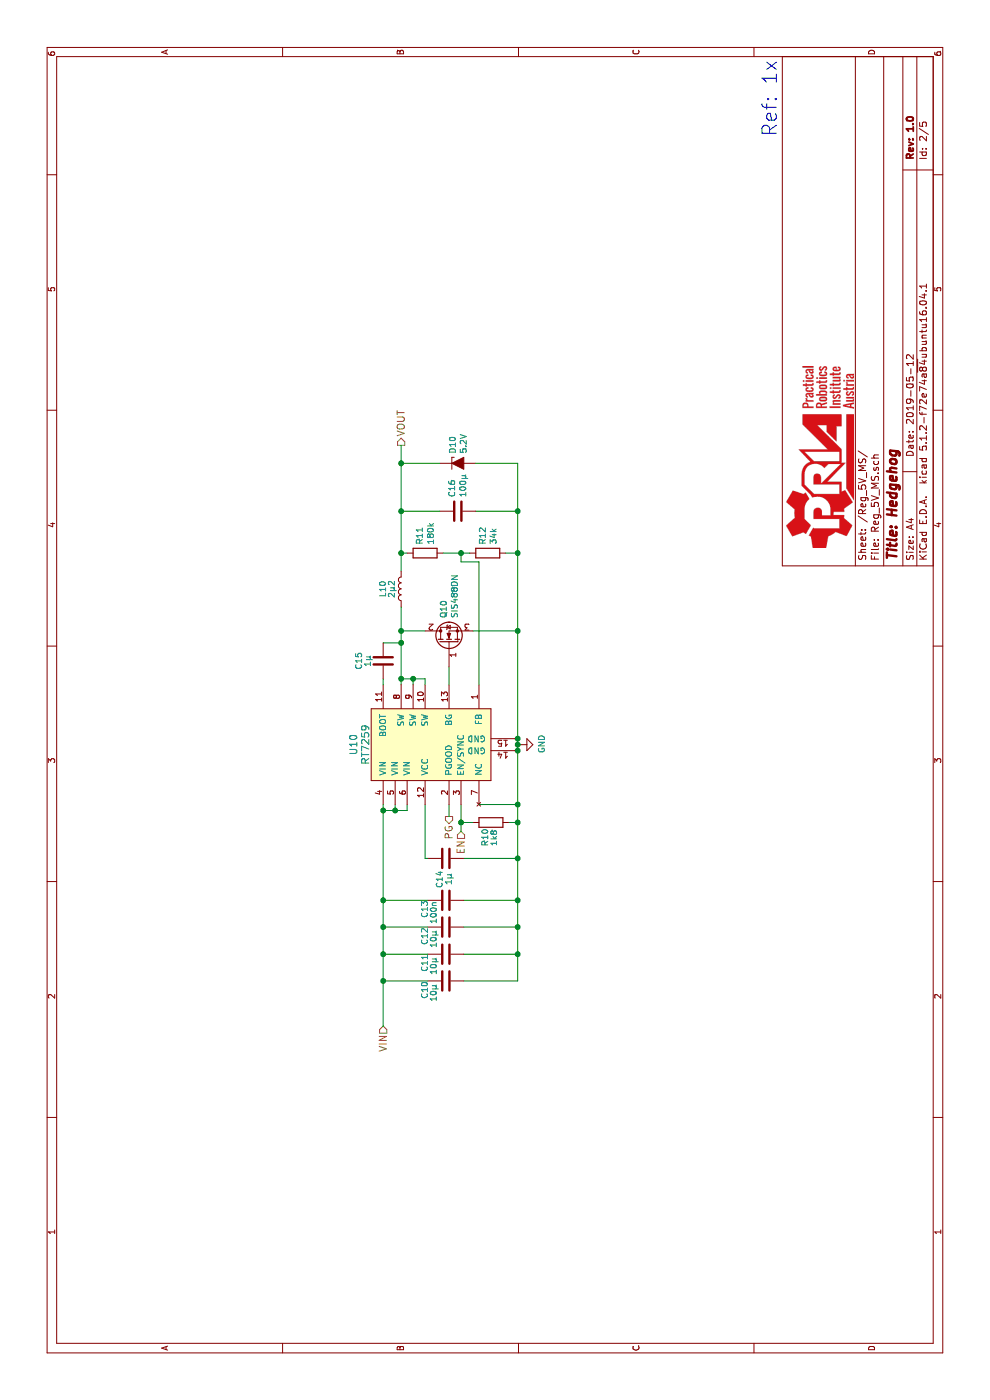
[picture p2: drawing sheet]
EESchema Schematic File Version 4
LIBS:Hedgehog-cache
EELAYER 29 0
EELAYER END
$Descr A4 11693 8268
encoding utf-8
Sheet 2 5
Title "Hedgehog"
Date "2019-05-12"
Rev "1.0"
Comp ""
Comment1 ""
Comment2 ""
Comment3 ""
Comment4 ""
$EndDescr
Text HLabel 3125 3200 0    60   Input ~ 0
VIN
Text HLabel 7975 3350 2    60   Output ~ 0
VOUT
Text HLabel 4750 3850 0    60   Input ~ 0
EN
Text Notes 10550 6500 0    118  ~ 0
Ref: 1x
$Comp
L power:GND #PWR06
U 1 1
P 5475 4350
F 0 "#PWR06" H 5475 4100 50  0001 C CNN
F 1 "GND" H 5480 4177 50  0000 C CNN
F 2 "" H 5475 4350 50  0001 C CNN
F 3 "" H 5475 4350 50  0001 C CNN
	1    5475 4350
	1    0    0    -1  
$EndComp
$Comp
L Device:C C16
U 1 1
P 7425 3825
F 0 "C16" H 7310 3779 50  0000 R CNN
F 1 "100µ" H 7310 3870 50  0000 R CNN
F 2 "Capacitor_SMD:C_1206_3216Metric" H 7463 3675 50  0001 C CNN
F 3 "" H 7425 3825 50  0001 C CNN
	1    7425 3825
	-1   0    0    1   
$EndComp
$Comp
L Device:R R10
U 1 1
P 4825 4100
F 0 "R10" H 4625 4150 50  0000 L CNN
F 1 "1k8" H 4625 4075 50  0000 L CNN
F 2 "Resistor_SMD:R_0603_1608Metric" V 4755 4100 50  0001 C CNN
F 3 "" H 4825 4100 50  0001 C CNN
	1    4825 4100
	1    0    0    -1  
$EndComp
$Comp
L Device:C C14
U 1 1
P 4525 3725
F 0 "C14" H 4775 3675 50  0000 R CNN
F 1 "1µ" H 4750 3750 50  0000 R CNN
F 2 "Capacitor_SMD:C_0603_1608Metric" H 4563 3575 50  0001 C CNN
F 3 "" H 4525 3725 50  0001 C CNN
	1    4525 3725
	-1   0    0    1   
$EndComp
$Comp
L Device:R R11
U 1 1
P 7075 3550
F 0 "R11" H 7145 3596 50  0000 L CNN
F 1 "180k" H 7145 3505 50  0000 L CNN
F 2 "Resistor_SMD:R_0603_1608Metric" V 7005 3550 50  0001 C CNN
F 3 "" H 7075 3550 50  0001 C CNN
	1    7075 3550
	1    0    0    -1  
$EndComp
$Comp
L Device:R R12
U 1 1
P 7075 4075
F 0 "R12" H 7145 4121 50  0000 L CNN
F 1 "34k" H 7145 4030 50  0000 L CNN
F 2 "Resistor_SMD:R_0603_1608Metric" V 7005 4075 50  0001 C CNN
F 3 "" H 7075 4075 50  0001 C CNN
	1    7075 4075
	1    0    0    -1  
$EndComp
$Comp
L Device:L L10
U 1 1
P 6775 3350
F 0 "L10" V 6925 3350 50  0000 C CNN
F 1 "2µ2" V 6850 3350 50  0000 C CNN
F 2 "hedgehog_footprints:XAL60xx" H 6775 3350 50  0001 C CNN
F 3 "" H 6775 3350 50  0001 C CNN
	1    6775 3350
	0    -1   -1   0   
$EndComp
$Comp
L Device:D_Zener_ALT D10
U 1 1
P 7825 3825
F 0 "D10" V 7779 3904 50  0000 L CNN
F 1 "5.2V" V 7870 3904 50  0000 L CNN
F 2 "Diode_SMD:D_SOD-123F" H 7825 3825 50  0001 C CNN
F 3 "" H 7825 3825 50  0001 C CNN
F 4 "NZH5V1B,115" V 7825 3825 60  0001 C CNN "Manufacturer Code"
	1    7825 3825
	0    1    1    0   
$EndComp
$Comp
L Device:C C15
U 1 1
P 6175 3200
F 0 "C15" V 6375 3200 50  0000 C CNN
F 1 "1µ" V 6300 3200 50  0000 C CNN
F 2 "Capacitor_SMD:C_0603_1608Metric" H 6213 3050 50  0001 C CNN
F 3 "" H 6175 3200 50  0001 C CNN
	1    6175 3200
	0    -1   -1   0   
$EndComp
Text HLabel 4875 3750 0    60   Output ~ 0
PG
Wire Wire Line
	4975 3750 4875 3750
Wire Wire Line
	4975 3850 4825 3850
Wire Wire Line
	4825 3850 4825 3950
Connection ~ 4825 3850
Wire Wire Line
	5525 4325 5525 4300
Wire Wire Line
	4175 4325 4525 4325
Wire Wire Line
	5425 4325 5425 4300
Wire Wire Line
	5475 4350 5475 4325
Connection ~ 5475 4325
Wire Wire Line
	4825 4325 4825 4250
Connection ~ 5425 4325
Wire Wire Line
	4525 4325 4525 3875
Connection ~ 4825 4325
Wire Wire Line
	4175 4325 4175 3875
Connection ~ 4525 4325
Wire Wire Line
	4975 3550 4525 3550
Wire Wire Line
	4525 3550 4525 3575
Wire Wire Line
	3125 3200 3500 3200
Wire Wire Line
	4925 3200 4925 3300
Wire Wire Line
	4925 3400 4975 3400
Wire Wire Line
	4975 3300 4925 3300
Connection ~ 4925 3300
Wire Wire Line
	4175 3200 4175 3575
Connection ~ 4925 3200
$Comp
L Device:Q_NMOS_GDS Q10
U 1 1
P 6325 3750
F 0 "Q10" H 6530 3796 50  0000 L CNN
F 1 "SIS488DN" H 6530 3705 50  0000 L CNN
F 2 "hedgehog_footprints:PowerPAK_1212-8" H 6525 3850 50  0001 C CNN
F 3 "" H 6325 3750 50  0001 C CNN
F 4 "SIS434DN-T1-GE3" H 6325 3750 60  0001 C CNN "Manucacturer Number"
	1    6325 3750
	1    0    0    -1  
$EndComp
Wire Wire Line
	6425 4325 6425 3950
Connection ~ 5525 4325
Wire Wire Line
	6125 3750 5975 3750
Wire Wire Line
	5975 3550 6025 3550
Wire Wire Line
	6025 3550 6025 3450
Wire Wire Line
	5975 3350 6025 3350
Wire Wire Line
	5975 3450 6025 3450
Connection ~ 6025 3450
Wire Wire Line
	6025 3200 5975 3200
Connection ~ 6025 3350
Wire Wire Line
	6325 3200 6325 3350
Connection ~ 6325 3350
Wire Wire Line
	6425 3550 6425 3350
Connection ~ 6425 3350
Wire Wire Line
	6925 3350 7075 3350
Wire Wire Line
	7825 3350 7825 3675
Connection ~ 7825 3350
Wire Wire Line
	7825 4325 7825 3975
Connection ~ 6425 4325
Wire Wire Line
	7075 3400 7075 3350
Connection ~ 7075 3350
Wire Wire Line
	7075 3700 7075 3850
Wire Wire Line
	7075 4225 7075 4325
Connection ~ 7075 4325
Wire Wire Line
	5975 4000 7000 4000
Wire Wire Line
	7000 4000 7000 3850
Wire Wire Line
	7000 3850 7075 3850
Connection ~ 7075 3850
Wire Wire Line
	7425 3675 7425 3350
Connection ~ 7425 3350
Wire Wire Line
	7425 3975 7425 4325
Connection ~ 7425 4325
Connection ~ 4175 3200
$Comp
L hedgehog_symbols:RT7259 U10
U 1 1
P 5475 3600
F 0 "U10" H 5475 4250 60  0000 C CNN
F 1 "RT7259" H 5475 4150 60  0000 C CNN
F 2 "hedgehog_footprints:DFN14_4x3" H 5325 3750 60  0001 C CNN
F 3 "" H 5325 3750 60  0001 C CNN
	1    5475 3600
	1    0    0    -1  
$EndComp
Wire Wire Line
	4825 3850 4750 3850
Wire Wire Line
	5475 4325 5525 4325
Wire Wire Line
	5425 4325 5475 4325
Wire Wire Line
	4825 4325 4975 4325
Wire Wire Line
	4525 4325 4825 4325
Wire Wire Line
	4925 3300 4925 3400
Wire Wire Line
	4925 3200 4975 3200
Wire Wire Line
	5525 4325 6425 4325
Wire Wire Line
	6025 3450 6025 3350
Wire Wire Line
	6025 3350 6325 3350
Wire Wire Line
	6325 3350 6425 3350
Wire Wire Line
	6425 3350 6625 3350
Wire Wire Line
	7825 3350 7975 3350
Wire Wire Line
	6425 4325 7075 4325
Wire Wire Line
	7075 3350 7425 3350
Wire Wire Line
	7075 4325 7425 4325
Wire Wire Line
	7075 3850 7075 3925
Wire Wire Line
	7425 3350 7825 3350
Wire Wire Line
	7425 4325 7825 4325
Wire Wire Line
	4175 3200 4925 3200
$Comp
L Device:C C13
U 1 1
P 4175 3725
F 0 "C13" H 4325 3550 50  0000 R CNN
F 1 "100n" H 4375 3625 50  0000 R CNN
F 2 "Capacitor_SMD:C_0603_1608Metric" H 4213 3575 50  0001 C CNN
F 3 "" H 4175 3725 50  0001 C CNN
	1    4175 3725
	-1   0    0    1   
$EndComp
$Comp
L Device:C C12
U 1 1
P 3950 3725
F 0 "C12" H 4100 3550 50  0000 R CNN
F 1 "10µ" H 4125 3625 50  0000 R CNN
F 2 "Capacitor_SMD:C_0603_1608Metric" H 3988 3575 50  0001 C CNN
F 3 "" H 3950 3725 50  0001 C CNN
	1    3950 3725
	-1   0    0    1   
$EndComp
$Comp
L Device:C C11
U 1 1
P 3725 3725
F 0 "C11" H 3875 3550 50  0000 R CNN
F 1 "10µ" H 3900 3625 50  0000 R CNN
F 2 "Capacitor_SMD:C_0603_1608Metric" H 3763 3575 50  0001 C CNN
F 3 "" H 3725 3725 50  0001 C CNN
	1    3725 3725
	-1   0    0    1   
$EndComp
$Comp
L Device:C C10
U 1 1
P 3500 3725
F 0 "C10" H 3650 3550 50  0000 R CNN
F 1 "10µ" H 3675 3625 50  0000 R CNN
F 2 "Capacitor_SMD:C_0603_1608Metric" H 3538 3575 50  0001 C CNN
F 3 "" H 3500 3725 50  0001 C CNN
	1    3500 3725
	-1   0    0    1   
$EndComp
Wire Wire Line
	4175 4325 3950 4325
Wire Wire Line
	3500 4325 3500 3875
Connection ~ 4175 4325
Wire Wire Line
	3725 3875 3725 4325
Connection ~ 3725 4325
Wire Wire Line
	3725 4325 3500 4325
Wire Wire Line
	3950 3875 3950 4325
Connection ~ 3950 4325
Wire Wire Line
	3950 4325 3725 4325
Wire Wire Line
	3950 3575 3950 3200
Connection ~ 3950 3200
Wire Wire Line
	3950 3200 4175 3200
Wire Wire Line
	3725 3575 3725 3200
Connection ~ 3725 3200
Wire Wire Line
	3725 3200 3950 3200
Wire Wire Line
	3500 3575 3500 3200
Connection ~ 3500 3200
Wire Wire Line
	3500 3200 3725 3200
Wire Wire Line
	4975 4000 4975 4325
Connection ~ 4975 4325
Wire Wire Line
	4975 4325 5425 4325
$EndSCHEMATC
